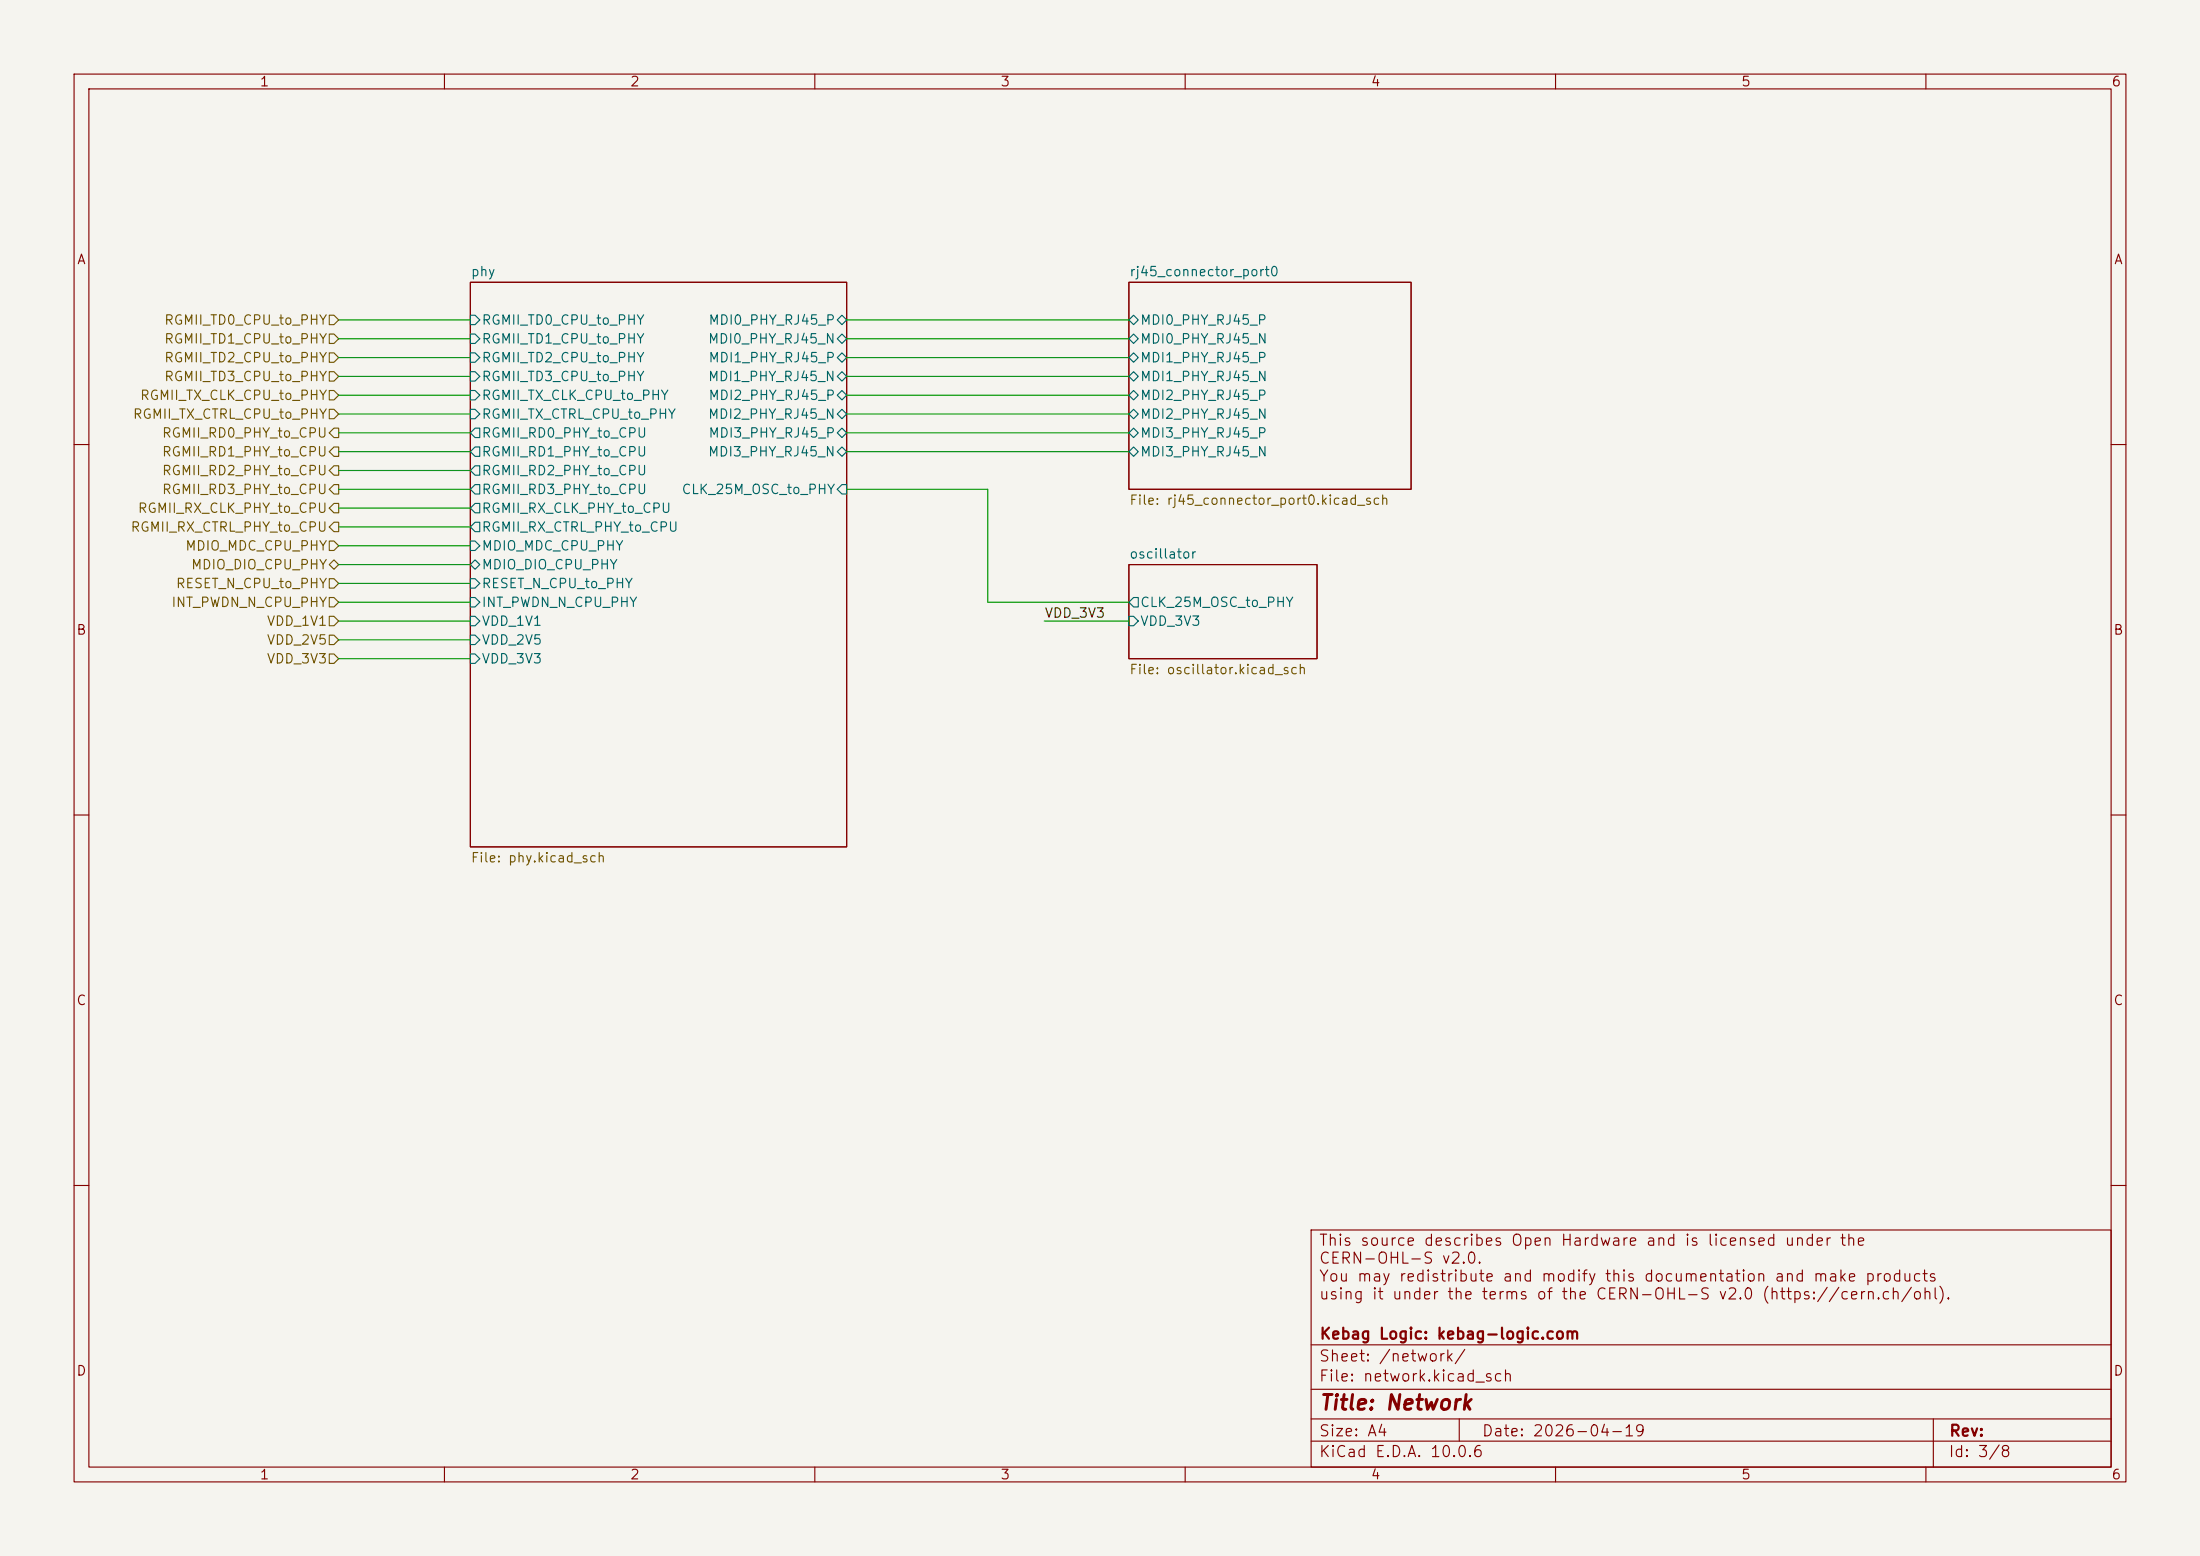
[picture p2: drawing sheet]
<svg xmlns="http://www.w3.org/2000/svg" width="297mm" height="210mm" viewBox="0 0 297 210" stroke-linecap="round" stroke-linejoin="round" font-family="sans-serif">
<path d="M0 0h297v210h-297z" fill="#f5f4ef" stroke="#f5f4ef" stroke-width=".14"/>
<g fill="none" stroke="#840000" stroke-width=".15">
<path d="M10 10h277v190h-277zM12 12h273v186h-273zM60 10v2M110 10v2M160 10v2M210 10v2M260 10v2M63.5 38.1h50.8v76.2h-50.8zM152.4 38.1h38.1v27.9h-38.1zM10 60h2M152.4 76.2h25.4v12.7h-25.4zM285 60h2"/>
<path d="M10 110h2M285 110h2M10 160h2M177 166h108v32h-108zM285 160h2M60 198v2M110 198v2M160 198v2M177 194.5h108M177 191.5h108M177 187.5h108M177 181.5h108"/>
<path d="M197 191.5v3M210 198v2M260 198v2M261 191.5v6.5"/>
</g>
<g fill="none" stroke="#006464" stroke-width=".15">
<path d="M63.5 42.5h.6l.7 .7-.7 .6h-.6zM63.5 45.1h.6l.7 .6-.7 .7h-.6zM63.5 47.6h.6l.7 .7-.7 .6h-.6zM63.5 50.2h.6l.7 .6-.7 .6h-.6zM63.5 52.7h.6l.7 .6-.7 .7h-.6zM63.5 55.2h.6l.7 .7-.7 .6h-.6zM64.1 57.8h.7v1.3h-.7l-.6-.7zM113 45.7l.7-.6 .6 .6-.6 .7zM113 48.3l.7-.7 .6 .7-.6 .6zM113 50.8l.7-.6 .6 .6-.6 .6zM113 53.3l.7-.6 .6 .6-.6 .7zM113 55.9l.7-.7 .6 .7-.6 .6z"/>
<path d="M113 58.4l.7-.6 .6 .6-.6 .7zM113.7 42.5l.6 .7-.6 .6-.7-.6zM152.4 45.7l.6-.6 .7 .6-.7 .7zM152.4 48.3l.6-.7 .7 .7-.7 .6zM152.4 50.8l.6-.6 .7 .6-.7 .6zM152.4 53.3l.6-.6 .7 .6-.7 .7zM152.4 55.9l.6-.7 .7 .7-.7 .6zM152.4 58.4l.6-.6 .7 .6-.7 .7zM153 42.5l.7 .7-.7 .6-.6-.6zM63.5 73h.6l.7 .7-.7 .6h-.6zM63.5 76.2l.6-.6 .7 .6-.7 .6zM63.5 78.1h.6l.7 .6-.7 .7h-.6z"/>
<path d="M64.1 60.3h.7v1.3h-.7l-.6-.6zM64.1 62.9h.7v1.2h-.7l-.6-.6zM64.1 65.4h.7v1.3h-.7l-.6-.7zM64.1 67.9h.7v1.3h-.7l-.6-.6zM64.1 70.5h.7v1.3h-.7l-.6-.7zM113 61l.7-.7 .6 .7-.6 .6zM113.7 65.4h.6v1.3h-.6l-.7-.7zM152.4 61l.6-.7 .7 .7-.7 .6zM63.5 80.6h.6l.7 .7-.7 .6h-.6zM63.5 83.2h.6l.7 .6-.7 .7h-.6zM63.5 85.7h.6l.7 .7-.7 .6h-.6zM63.5 88.3h.6l.7 .6-.7 .6h-.6z"/>
<path d="M152.4 83.2h.6l.7 .6-.7 .7h-.6zM153 80.6h.7v1.3h-.7l-.6-.6z"/>
</g>
<g fill="none" stroke="#725600" stroke-width=".15">
<path d="M44.4 47.6h.7l.6 .7-.6 .6h-.7zM44.4 58.4l.7-.6h.6v1.3h-.6zM44.4 50.2h.7l.6 .6-.6 .6h-.7zM44.4 52.7h.7l.6 .6-.6 .7h-.7zM44.4 55.2h.7l.6 .7-.6 .6h-.7zM44.4 45.1h.7l.6 .6-.6 .7h-.7zM44.4 42.5h.7l.6 .7-.6 .6h-.7zM44.4 61l.7-.7h.6v1.3h-.6zM44.4 68.6l.7-.7h.6v1.3h-.6zM44.4 71.1l.7-.6h.6v1.3h-.6zM44.4 66l.7-.6h.6v1.3h-.6zM44.4 78.1h.7l.6 .6-.6 .7h-.7z"/>
<path d="M44.4 73h.7l.6 .7-.6 .6h-.7zM44.4 76.2l.7-.6 .6 .6-.6 .6zM45.1 62.9h.6v1.2h-.6l-.7-.6zM44.4 80.6h.7l.6 .7-.6 .6h-.7zM44.4 83.2h.7l.6 .6-.6 .7h-.7zM44.4 88.3h.7l.6 .6-.6 .6h-.7zM44.4 85.7h.7l.6 .7-.6 .6h-.7z"/>
</g>
<g fill="none" stroke="#009600" stroke-width=".15">
<path d="M45.7 58.4h17.8M45.7 45.7h17.8M45.7 53.3h17.8M45.7 48.3h17.8M45.7 55.9h17.8M45.7 50.8h17.8M45.7 43.2h17.8M114.3 58.4h38.1M114.3 45.7h38.1M114.3 53.3h38.1M114.3 48.3h38.1M114.3 55.9h38.1"/>
<path d="M114.3 50.8h38.1M114.3 43.2h38.1M45.7 76.2h17.8M45.7 61h17.8M45.7 66h17.8M45.7 71.1h17.8M45.7 68.6h17.8M45.7 63.5h17.8M45.7 73.7h17.8M45.7 78.7h17.8M114.3 66h19v15.3h19.1M114.3 61h38.1"/>
<path d="M45.7 81.3h17.8M45.7 83.8h17.8M45.7 88.9h17.8M45.7 86.4h17.8M141 83.8h11.4"/>
</g>
<text font-size="2" fill="#840000" x="178" y="190.8">Title: Network</text>
<g font-size="1.5" fill="#840000">
<text x="178" y="168.5">This source describes Open Hardware and is licensed under the</text>
<text x="178" y="170.9">CERN-OHL-S v2.0.</text>
<text x="178" y="173.4">You may redistribute and modify this documentation and make products</text>
<text x="178" y="175.8">using it under the terms of the CERN-OHL-S v2.0 (https://cern.ch/ohl).</text>
<text x="178" y="184.1">Sheet: /network/</text>
<text x="178" y="181.1">Kebag Logic: kebag-logic.com</text>
<text x="178" y="186.8">File: network.kicad_sch</text>
<text x="178" y="197">KiCad E.D.A. 10.0.6</text>
<text x="178" y="194.2">Size: A4</text>
<text x="200" y="194.2">Date: 2026-04-19</text>
<text x="263" y="197">Id: 3/8</text>
<text x="263" y="194.2">Rev:</text>
</g>
<g font-size="1.3" fill="#840000">
<text x="35" y="12">1</text>
<text x="85" y="12">2</text>
<text x="135" y="12">3</text>
<text x="185" y="12">4</text>
<text x="235" y="12">5</text>
<text x="285" y="12">6</text>
<text x="10.3" y="36">A</text>
<text x="285.3" y="36">A</text>
<text x="10.2" y="86">B</text>
<text x="285.2" y="86">B</text>
<text x="10.2" y="136">C</text>
<text x="285.2" y="136">C</text>
<text x="10.2" y="186">D</text>
<text x="285.2" y="186">D</text>
<text x="35" y="200">1</text>
<text x="85" y="200">2</text>
<text x="135" y="200">3</text>
<text x="185" y="200">4</text>
<text x="235" y="200">5</text>
<text x="285" y="200">6</text>
</g>
<g font-size="1.3" fill="#006464">
<text x="63.5" y="37.6">phy</text>
<text x="152.4" y="37.6">rj45_connector_port0</text>
<text x="64.9" y="44.1">RGMII_TD0_CPU_to_PHY</text>
<text x="64.9" y="46.7">RGMII_TD1_CPU_to_PHY</text>
<text x="95.5" y="46.7">MDI0_PHY_RJ45_N</text>
<text x="95.6" y="44.1">MDI0_PHY_RJ45_P</text>
<text x="153.8" y="44.1">MDI0_PHY_RJ45_P</text>
<text x="153.8" y="46.7">MDI0_PHY_RJ45_N</text>
<text x="64.9" y="49.2">RGMII_TD2_CPU_to_PHY</text>
<text x="64.9" y="51.8">RGMII_TD3_CPU_to_PHY</text>
<text x="95.5" y="51.8">MDI1_PHY_RJ45_N</text>
<text x="95.6" y="49.2">MDI1_PHY_RJ45_P</text>
<text x="153.8" y="49.2">MDI1_PHY_RJ45_P</text>
<text x="153.8" y="51.8">MDI1_PHY_RJ45_N</text>
<text x="64.9" y="54.3">RGMII_TX_CLK_CPU_to_PHY</text>
<text x="64.9" y="56.8">RGMII_TX_CTRL_CPU_to_PHY</text>
<text x="64.9" y="59.4">RGMII_RD0_PHY_to_CPU</text>
<text x="95.5" y="56.8">MDI2_PHY_RJ45_N</text>
<text x="95.6" y="54.3">MDI2_PHY_RJ45_P</text>
<text x="95.6" y="59.4">MDI3_PHY_RJ45_P</text>
<text x="153.8" y="54.3">MDI2_PHY_RJ45_P</text>
<text x="153.8" y="56.8">MDI2_PHY_RJ45_N</text>
<text x="153.8" y="59.4">MDI3_PHY_RJ45_P</text>
<text x="64.9" y="61.9">RGMII_RD1_PHY_to_CPU</text>
<text x="64.9" y="64.5">RGMII_RD2_PHY_to_CPU</text>
<text x="95.5" y="61.9">MDI3_PHY_RJ45_N</text>
<text x="153.8" y="61.9">MDI3_PHY_RJ45_N</text>
<text x="64.9" y="67">RGMII_RD3_PHY_to_CPU</text>
<text x="64.9" y="69.5">RGMII_RX_CLK_PHY_to_CPU</text>
<text x="91.9" y="67">CLK_25M_OSC_to_PHY</text>
<text x="64.9" y="72.1">RGMII_RX_CTRL_PHY_to_CPU</text>
<text x="64.9" y="74.6">MDIO_MDC_CPU_PHY</text>
<text x="64.9" y="77.2">MDIO_DIO_CPU_PHY</text>
<text x="152.4" y="75.7">oscillator</text>
<text x="64.9" y="79.7">RESET_N_CPU_to_PHY</text>
<text x="64.9" y="82.2">INT_PWDN_N_CPU_PHY</text>
<text x="153.8" y="82.2">CLK_25M_OSC_to_PHY</text>
<text x="64.9" y="84.8">VDD_1V1</text>
<text x="64.9" y="87.3">VDD_2V5</text>
<text x="64.9" y="89.9">VDD_3V3</text>
<text x="153.8" y="84.8">VDD_3V3</text>
</g>
<g font-size="1.3" fill="#725600">
<text x="22.1" y="46.7">RGMII_TD1_CPU_to_PHY</text>
<text x="22.1" y="44.1">RGMII_TD0_CPU_to_PHY</text>
<text x="22.1" y="49.2">RGMII_TD2_CPU_to_PHY</text>
<text x="22.1" y="51.8">RGMII_TD3_CPU_to_PHY</text>
<text x="17.8" y="56.8">RGMII_TX_CTRL_CPU_to_PHY</text>
<text x="18.8" y="54.3">RGMII_TX_CLK_CPU_to_PHY</text>
<text x="21.8" y="59.4">RGMII_RD0_PHY_to_CPU</text>
<text x="21.8" y="64.5">RGMII_RD2_PHY_to_CPU</text>
<text x="21.8" y="61.9">RGMII_RD1_PHY_to_CPU</text>
<text x="18.5" y="69.5">RGMII_RX_CLK_PHY_to_CPU</text>
<text x="21.8" y="67">RGMII_RD3_PHY_to_CPU</text>
<text x="152.4" y="68.5">File: rj45_connector_port0.kicad_sch</text>
<text x="17.5" y="72.1">RGMII_RX_CTRL_PHY_to_CPU</text>
<text x="24.9" y="74.6">MDIO_MDC_CPU_PHY</text>
<text x="25.7" y="77.2">MDIO_DIO_CPU_PHY</text>
<text x="23" y="82.2">INT_PWDN_N_CPU_PHY</text>
<text x="23.7" y="79.7">RESET_N_CPU_to_PHY</text>
<text x="35.9" y="84.8">VDD_1V1</text>
<text x="35.9" y="89.9">VDD_3V3</text>
<text x="35.9" y="87.3">VDD_2V5</text>
<text x="152.4" y="91.3">File: oscillator.kicad_sch</text>
<text x="63.5" y="116.7">File: phy.kicad_sch</text>
</g>
<text font-size="1.3" fill="#0f0f0f" x="140.9" y="83.7">VDD_3V3</text>
</svg>
